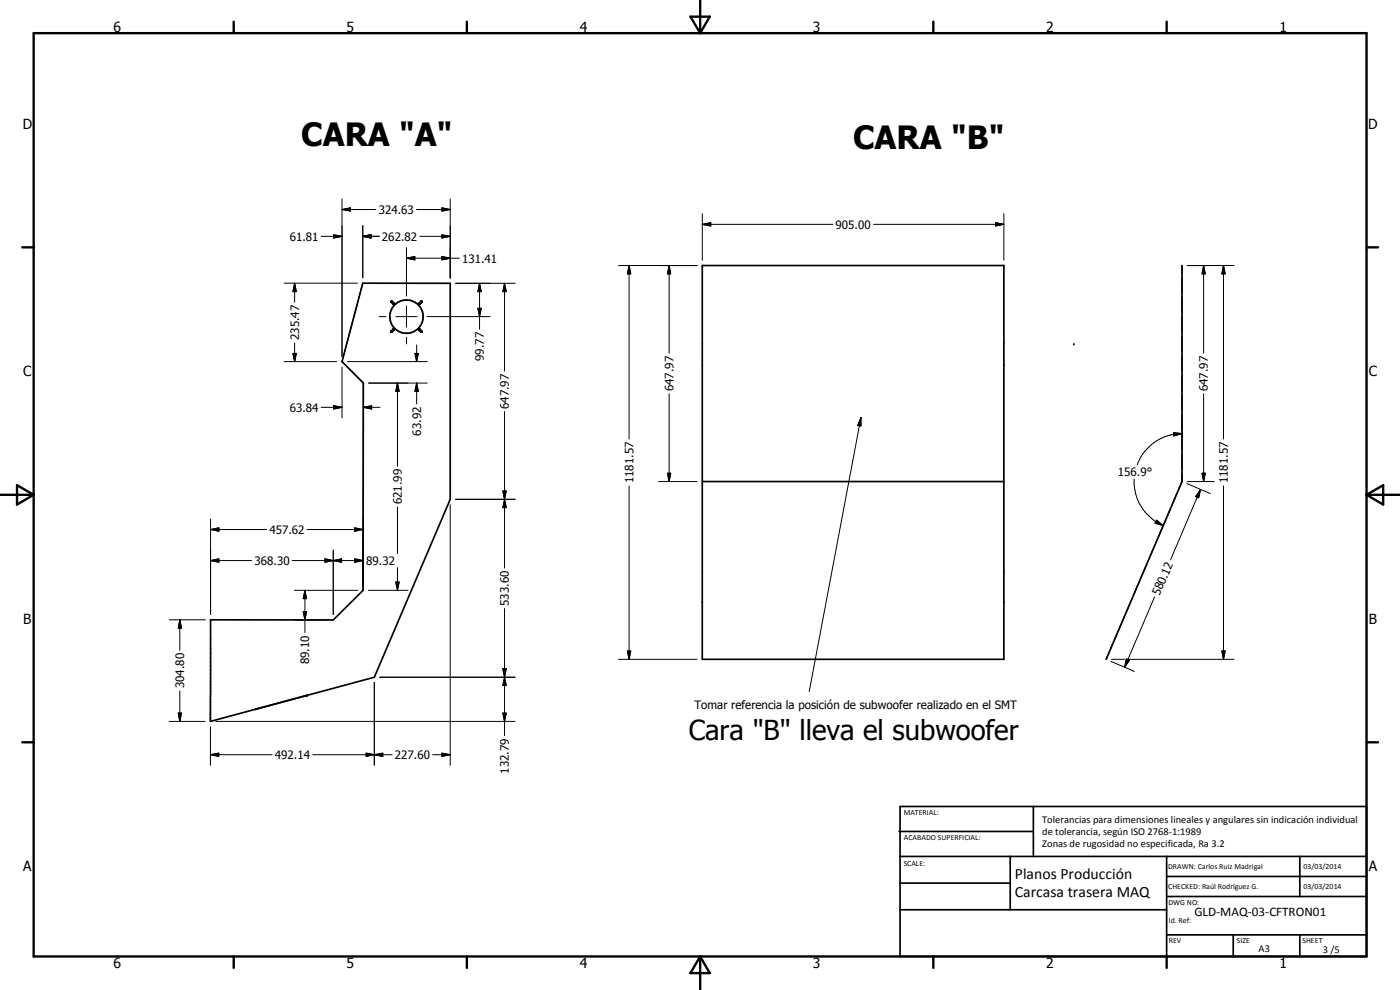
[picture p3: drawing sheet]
<svg xmlns="http://www.w3.org/2000/svg" width="420mm" height="297mm" viewBox="0 0 420 297" stroke-linecap="round" stroke-linejoin="round" font-family="sans-serif">
<g fill="none" stroke="#000" stroke-width=".51">
<path d="M210.8 79.6v118.2h90.5v-118.2M210.8 79.7h90.5M354.7 79.7v64.8l-22.7 53.3M108.9 85h26.2v64.8l-22.8 53.4-49.2 13.3 .1-30.5h36.8l9-8.9v-62.2l-6.4-6.4zM117.3 99.4l.7-.7 .2 .1 .1 .2-.6 .6-.2 .1zM117.4 90.3l.9 .7-.1 .2-.2 .1-.6-.6zM125.7 91l.7-.7 .2 .1-.5 .8h-.3zM125.8 98.8l.2-.1 .6 .7v.3h-.2l-.6-.6zM210.8 144.5h90.5M77.6 212.6l-.9 .3M92.1 208.7l-1 .2M269.8 249.5h40.3"/>
<path d="M270.1 242h140v45h-140zM270.1 257h140M303.2 257v16M310.1 242v15M350.1 257v30M390.1 257v12M270.1 265h33.1M270.1 273h80M350.1 269h60M350.1 263h60M350.1 280.5h60M370.1 280.5v6.5"/>
<path d="M390.1 280.5v6.5"/>
<circle cx="122" cy="95" r="5"/>
</g>
<g fill="#000">
<circle cx="322.3" cy="103.2" r=".25"/>
<circle cx="210.8" cy="180.6" r=".18"/>
<circle cx="301.3" cy="180.6" r=".18"/>
<circle cx="92.1" cy="208.7" r=".25"/>
</g>
<g fill="none" stroke="#000" stroke-width=".35">
<path d="M354.7 79.7v2.3M354.7 83.2v4.7M354.7 89.1v4.7M354.7 95v4.7M354.7 100.9v4.7M354.7 106.8v4.7M354.7 112.6v4.8M354.7 118.5v4.8M354.7 124.5v4.7M354.7 130.3v4.7M354.7 136.2v4.7M348.8 158.4l-1.8 4.2"/>
<path d="M351.1 153l-1.8 4.3M353.3 147.7l-1.7 4.2M354.7 142.1v2.4l-.9 2.1M339.7 179.7l-1.8 4.2M342 174.4l-1.8 4.2M344.2 169l-1.8 4.3M346.5 163.7l-1.8 4.2M332.9 195.7l-.9 2.1M335.2 190.4l-1.9 4.2M337.4 185l-1.8 4.3"/>
</g>
<g fill="none" stroke="#000" stroke-width=".71">
<path d="M10.1 9.9h400v277.1h-400zM70.1 6.5v3.4M140.1 6.5v3.4M207.2 5h5.8l-2.9 4.9zM210.1 0v9.9M280.1 6.5v3.4M350.1 6.5v3.4M6.7 74.2h3.4M410.1 74.2h3.5M.1 148.5h10M5.1 145.6l5 2.9-5 2.9zM410.1 148.5h10"/>
<path d="M410.1 148.5l5-2.9v5.8zM6.7 222.7h3.4M410.1 222.7h3.5M70.1 287v3.4M140.1 287v3.4M210.1 287v10M210.1 287l2.9 5h-5.8zM280.1 287v3.4M350.1 287v3.4"/>
</g>
<g fill="none" stroke="#000" stroke-width=".3">
<path d="M102.6 59.7v47.2M135.1 59.7v23.7M96.4 70.9h6.2M100.1 70.4l2.5 .5-2.5 .5zM102.6 62.9l2.6-.5v.9zM102.6 62.9h10.2M108.9 70.9l2.4-.5v1zM108.9 70.9h4.9M108.9 67.7v15.7M122 77.5l2.5-.5v1zM122 74.3v14.5M122 77.5h15.9"/>
<path d="M125 62.9h10.1M126 70.9h9.1M132.6 62.4l2.5 .5-2.5 .4zM132.6 77l2.5 .5-2.5 .5zM132.6 70.4l2.5 .5-2.5 .5zM185.6 79.7h23.6M188.8 79.7l.5 2.5h-1zM188.8 79.7v52M200.8 79.7l.5 2.5h-1zM200.8 79.7v26.3M210.8 67.3l2.5-.5v1zM210.8 67.3h39.2"/>
<path d="M210.8 64.1v14M262.2 67.3h39.1M298.8 66.8l2.5 .5-2.5 .5zM301.3 64.1v14M356.3 79.7h14.1M361.2 79.7l.5 2.5h-.9zM361.2 79.7v26.3M367.2 79.7l.5 2.5h-1zM367.2 79.7v52M85.2 85h22.1M88.4 85l.5 2.5h-1zM88.4 85v5.7"/>
<path d="M108.9 85l-6.3 23.5 6.4 6.4v62.2M113.8 95h2M118.8 95h6.4M122 91.8v6.4M128.2 95h18.9M136.7 85h17.9M143.4 92.5h1l-.5 2.5zM143.9 85l.5 2.5h-1zM143.9 85v13.8M151.4 85l.5 2.5h-1zM151.4 85v26.3M85.2 108.5h15.8"/>
<path d="M87.9 106h1l-.5 2.5zM88.4 102.9v5.6M102.6 110.1v15.3M104.3 108.5h23.9M110.6 114.9h17.6M119.3 114.9l.5 2.5h-1zM119.3 114.9v25M122 101.2v2M124.5 106h1l-.5 2.5zM125 114.9l.5 2.5h-1zM125 103.5v5M125 114.9v6.3"/>
<path d="M200.8 118.2v26.3M361.2 118.2v26.3M96.4 122.2h6.2M100.1 121.7l2.5 .5-2.5 .5zM109 122.2l2.5-.4v.9zM109 122.2h5M151.4 123.5v46.9M258.4 125.2v2.6l-1-.2zM258.4 125.2l-15.5 82.3M352.2 129.8l2.5 .3-2.4 .7zM354.7 130.1a14.3 14.3 0 0 0-13.4 9.4M63.2 158.9l2.5-.5v1z"/>
<path d="M63.2 158.9h16.8M63.2 155.7v28.7M92.2 158.9h16.8M106.5 158.4l2.5 .5-2.5 .5zM109 155.7v19.8M119.3 152.1v14M135.1 151.4v78.2M136.7 149.8h17.9M150.9 147.3h1l-.5 2.5zM150.9 147.3l1 5h-1l1-5zM151.4 149.8l.5 2.5h-1zM188.8 145.8v52"/>
<path d="M197.6 144.5h11.6M200.3 142h1l-.5 2.5zM340.4 143.7a14.2 14.2 0 0 0 6.5 12.8l2.2 1.2M347.1 156.1l2 1.6-2.4-.7zM356.2 145.1l7 3M356.3 144.5h8.1M360.3 146.9l-.6 2.5-.9-.4zM360.3 146.9l-9 21M360.8 142h.9l-.5 2.5zM367.2 145.8v52M63.2 168.2l2.5-.5v1zM63.2 168.2h12.3"/>
<path d="M87.7 168.2h21.4M88.3 177.1h19M91.5 177.1l.5 2.5h-1zM91.5 177.1v12.7M97.5 167.7l2.5 .5-2.5 .5zM97.5 167.7l5 1v-1l-5 1zM100 168.2l2.5-.5v1zM100 165v19.4M106.5 167.7l2.5 .5-2.5 .5zM110.6 177.1h11.9M118.8 174.6h1l-.5 2.5zM119.3 170.3v6.8"/>
<path d="M346.5 179.1l-9 21.1M50.8 186h10.8M54 186l.5 2.5h-1zM54 186v9.1M88.3 186h10.2M91 183.5h1l-.5 2.5zM151.4 182.6v38.1M185.6 197.8h23.6M188.3 195.3h1l-.5 2.5zM333.4 198.5l7 3M333.6 197.8h3.9M338 197.7l1 .4-1.5 2.1z"/>
<path d="M338.1 197.8h32.3M366.7 195.3h1l-.5 2.5zM50.8 216.5h10.7M53.5 214h1l-.5 2.5zM54 207.3v9.2M63.1 218.1v11.5M64.8 216.5h89.8M112.3 204.8v24.8M113.9 203.2h40.7M150.9 200.7h1l-.5 2.5zM150.9 214h1l-.5 2.5zM151.4 203.2l.5 2.5h-1z"/>
<path d="M63.1 226.4l2.5-.4v.9zM63.1 226.4h18.6M93.9 226.4h23.8M109.9 226l2.4 .4-2.4 .5zM112.3 226.4l2.6-.4v.9zM129.8 226.4h5.3M132.6 226l2.5 .4-2.5 .5z"/>
</g>
<g fill="#000">
<path d="M100.1 70.4l2.5 .5-2.5 .5zM102.6 62.9l2.6-.5v.9zM108.9 70.9l2.4-.5v1zM122 77.5l2.5-.5v1zM132.6 62.4l2.5 .5-2.5 .4zM132.6 77l2.5 .5-2.5 .5zM132.6 70.4l2.5 .5-2.5 .5zM210.8 67.3l2.5-.5v1zM298.8 66.8l2.5 .5-2.5 .5zM88.4 85l.5 2.5h-1zM143.4 92.5h1l-.5 2.5zM143.9 85l.5 2.5h-1z"/>
<path d="M151.4 85l.5 2.5h-1zM188.8 79.7l.5 2.5h-1zM200.8 79.7l.5 2.5h-1zM361.2 79.7l.5 2.5h-.9zM367.2 79.7l.5 2.5h-1zM87.9 106h1l-.5 2.5zM119.3 114.9l.5 2.5h-1zM124.5 106h1l-.5 2.5zM125 114.9l.5 2.5h-1zM100.1 121.7l2.5 .5-2.5 .5zM109 122.2l2.5-.4v.9zM258.4 125.2v2.6l-1-.2z"/>
<path d="M352.2 129.8l2.5 .3-2.4 .7zM63.2 158.9l2.5-.5v1zM106.5 158.4l2.5 .5-2.5 .5zM150.9 147.3h1l-.5 2.5zM151.4 149.8l.5 2.5h-1zM200.3 142h1l-.5 2.5zM347.1 156.1l2 1.6-2.4-.7zM360.3 146.9l-.6 2.5-.9-.4zM360.8 142h.9l-.5 2.5zM63.2 168.2l2.5-.5v1zM91.5 177.1l.5 2.5h-1zM97.5 167.7l2.5 .5-2.5 .5z"/>
<path d="M100 168.2l2.5-.5v1zM106.5 167.7l2.5 .5-2.5 .5zM118.8 174.6h1l-.5 2.5zM54 186l.5 2.5h-1zM91 183.5h1l-.5 2.5zM188.3 195.3h1l-.5 2.5zM338 197.7l1 .4-1.5 2.1zM366.7 195.3h1l-.5 2.5zM53.5 214h1l-.5 2.5zM150.9 200.7h1l-.5 2.5zM150.9 214h1l-.5 2.5zM151.4 203.2l.5 2.5h-1z"/>
<path d="M63.1 226.4l2.5-.4v.9zM109.9 226l2.4 .4-2.4 .5zM112.3 226.4l2.6-.4v.9zM132.6 226l2.5 .4-2.5 .5z"/>
</g>
<g font-size="9.6">
<text x="90.4" y="43.8">CARA &quot;A&quot;</text>
<text x="256" y="44.8">CARA &quot;B&quot;</text>
</g>
<text font-size="8.2" x="206.7" y="222.2">Cara &quot;B&quot; lleva el subwoofer</text>
<g font-size="4.7">
<text x="304.6" y="263.7">Planos Producción</text>
<text x="304.6" y="269.1">Carcasa trasera MAQ</text>
</g>
<g font-size="4.2">
<text x="34" y="9.6">6</text>
<text x="104" y="9.6">5</text>
<text x="174" y="9.6">4</text>
<text x="244" y="9.6">3</text>
<text x="314" y="9.6">2</text>
<text x="384" y="9.6">1</text>
<text x="6.8" y="38.7">D</text>
<text x="410.6" y="38.7">D</text>
<text x="7" y="112.9">C</text>
<text x="410.8" y="112.9">C</text>
<text x="7" y="187.1">B</text>
<text x="410.8" y="187.1">B</text>
<text x="7" y="261.4">A</text>
<text x="410.8" y="261.4">A</text>
<text x="34" y="290.4">6</text>
<text x="104" y="290.4">5</text>
<text x="174" y="290.4">4</text>
<text x="244" y="290.4">3</text>
<text x="314" y="290.4">2</text>
<text x="384" y="290.4">1</text>
</g>
<text font-size="3.9" x="358.5" y="275">GLD-MAQ-03-CFTRON01</text>
<g font-size="3.5">
<text x="113.7" y="64.1">324.63</text>
<text x="250.8" y="68.6">905.00</text>
<text x="86.9" y="72.2">61.81</text>
<text x="114.6" y="72.2">262.82</text>
<text x="138.7" y="78.8">131.41</text>
<text x="89.7" y="102.1" transform="rotate(-90 89.7 102.1)">235.47</text>
<text x="145.2" y="108.3" transform="rotate(-90 145.2 108.3)">99.77</text>
<text x="202.1" y="117.4" transform="rotate(-90 202.1 117.4)">647.97</text>
<text x="362.5" y="117.4" transform="rotate(-90 362.5 117.4)">647.97</text>
<text x="86.9" y="123.5">63.84</text>
<text x="152.7" y="122.7" transform="rotate(-90 152.7 122.7)">647.97</text>
<text x="126.4" y="130.7" transform="rotate(-90 126.4 130.7)">63.92</text>
<text x="335.5" y="142.9">156.9°</text>
<text x="190.1" y="145" transform="rotate(-90 190.1 145)">1181.57</text>
<text x="368.5" y="145" transform="rotate(-90 368.5 145)">1181.57</text>
<text x="120.6" y="151.3" transform="rotate(-90 120.6 151.3)">621.99</text>
<text x="80.8" y="160.1">457.62</text>
<text x="76.4" y="169.5">368.30</text>
<text x="109.9" y="169.5">89.32</text>
<text x="348" y="178.9" transform="rotate(-67 348 178.9)">580.12</text>
<text x="152.7" y="181.8" transform="rotate(-90 152.7 181.8)">533.60</text>
<text x="92.8" y="199.3" transform="rotate(-90 92.8 199.3)">89.10</text>
<text x="55.3" y="206.5" transform="rotate(-90 55.3 206.5)">304.80</text>
<text x="208.4" y="212.8">Tomar referencia la posición de subwoofer realizado en el SMT</text>
<text x="82.5" y="227.8">492.14</text>
<text x="118.5" y="227.8">227.60</text>
<text x="152.7" y="232.1" transform="rotate(-90 152.7 232.1)">132.79</text>
</g>
<g font-size="3.1">
<text x="312.7" y="246.8">Tolerancias para dimensiones lineales y angulares sin indicación individual</text>
<text x="312.7" y="250.4">de tolerancia, según ISO 2768-1:1989</text>
<text x="312.7" y="254">Zonas de rugosidad no especificada, Ra 3.2</text>
<text x="377.7" y="285.6">A3</text>
<text x="397" y="285.9">3 /5</text>
</g>
<g font-size="2.4">
<text x="271.2" y="244.4">MATERIAL:</text>
<text x="271.3" y="252">ACABADO SUPERFICIAL:</text>
<text x="271.2" y="259.7">SCALE:</text>
<text x="350.6" y="260.8">DRAWN: Carlos Ruiz Madrigal</text>
<text x="391.2" y="260.6">03/03/2014</text>
<text x="350.6" y="266.9">CHECKED: Raúl Rodríguez G.</text>
<text x="391.2" y="266.7">03/03/2014</text>
<text x="350.6" y="271.4">DWG NO:</text>
<text x="350.8" y="276.9">Id. Ref:</text>
<text x="350.8" y="282.8">REV</text>
<text x="371.2" y="282.9">SIZE</text>
<text x="390.9" y="282.9">SHEET</text>
</g>
</svg>
